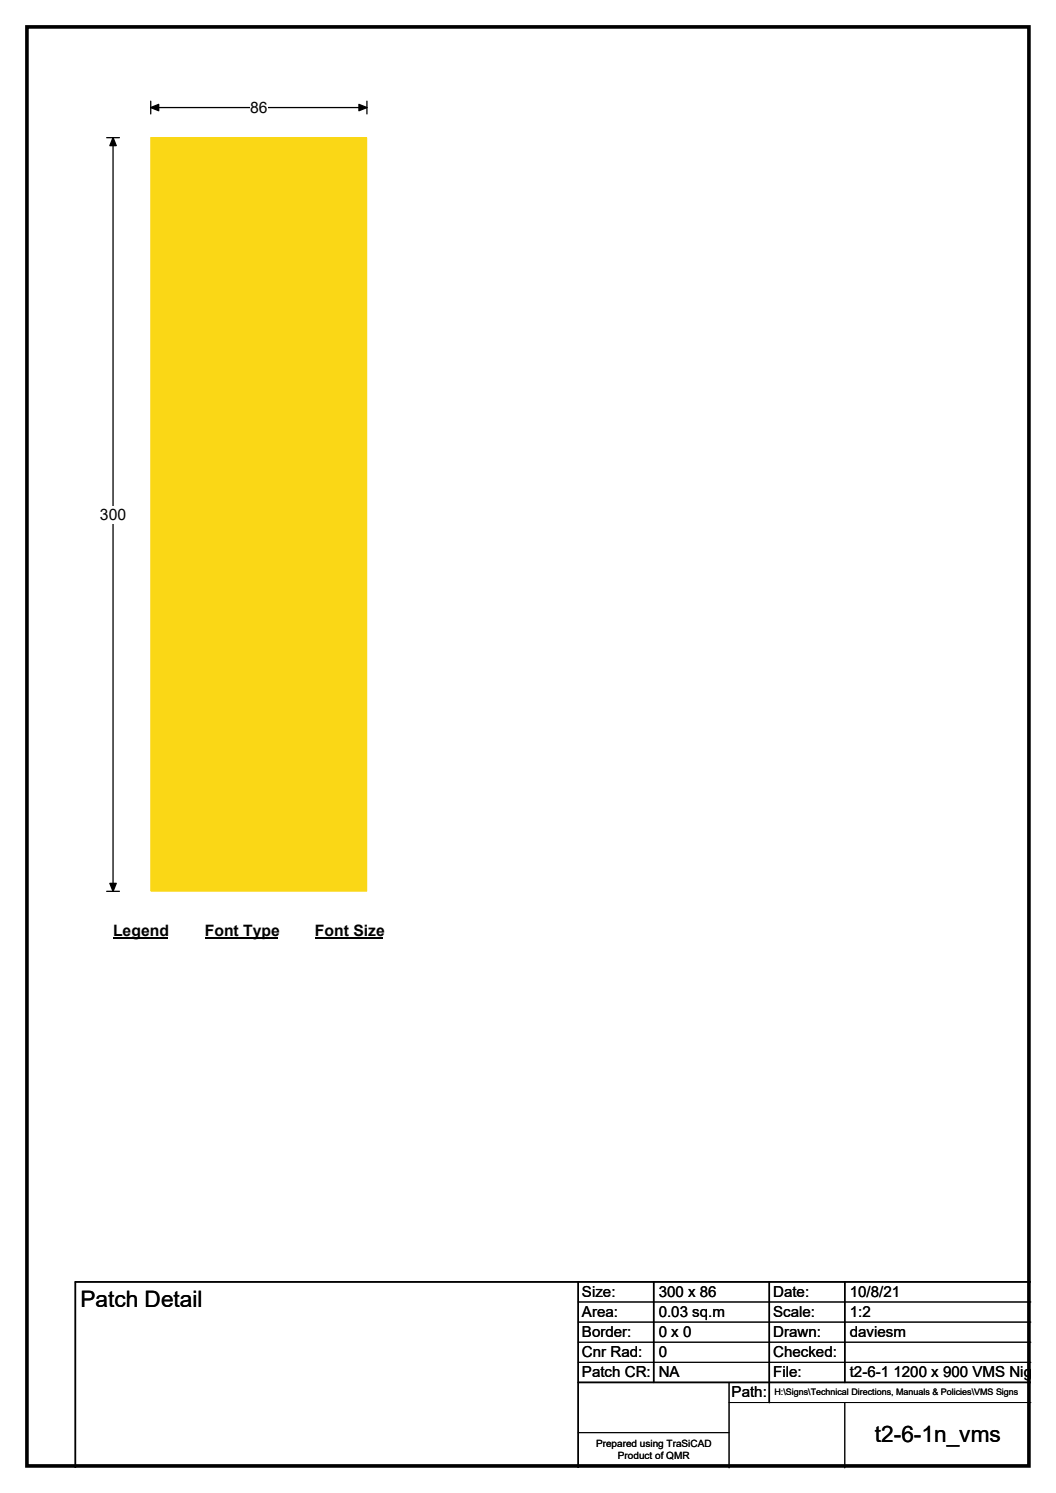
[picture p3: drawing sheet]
<svg xmlns="http://www.w3.org/2000/svg" width="210mm" height="297mm" viewBox="0 0 210 297" stroke-linecap="round" stroke-linejoin="round" font-family="sans-serif">
<path d="M5.4 5.4h199.2v286.3h-199.2z" fill="none" stroke="#000" stroke-width=".72"/>
<path d="M30 21.4h43M30 20.1v2.6M73 20.1v2.6" fill="none" stroke="#000" stroke-width=".25"/>
<path d="M30 21.4l1.6-.6v1.2zM71.4 20.8l1.6 .6-1.6 .6z" fill="#000" stroke="#000" stroke-width=".25"/>
<path d="M49.7 19.7h3.5v3.5h-3.5z" fill="#fff"/>
<path d="M21.2 27.4h2.5M22.5 27.4v149.9M21.2 177.3h2.5" fill="none" stroke="#000" stroke-width=".25"/>
<path d="M22.5 27.4l.6 1.6h-1.3zM21.8 175.7h1.3l-.6 1.6z" fill="#000" stroke="#000" stroke-width=".25"/>
<g fill="#fff">
<path d="M19.9 100.6h5.2v3.5h-5.2z"/>
<path d="M22.5 183.3h10.7v3.5h-10.7z"/>
</g>
<path d="M22.5 186.6h10.7" fill="none" stroke="#000" stroke-width=".32"/>
<path d="M40.7 183.3h14.4v3.5h-14.4z" fill="#fff"/>
<path d="M40.7 186.6h14.4" fill="none" stroke="#000" stroke-width=".32"/>
<path d="M62.6 183.3h13.5v3.5h-13.5z" fill="#fff"/>
<path d="M62.6 186.6h13.5" fill="none" stroke="#000" stroke-width=".32"/>
<path d="M30 27.4h42.9v149.9h-42.9z" fill="#fad716"/>
<path d="M30 27.4h42.9v149.9h-42.9z" fill="none" stroke="#fad716" stroke-width=".2"/>
<path d="M115 255v37M130 255v20M153 255v24M168 255v20M205 255h-190v37M115 275h90" fill="none" stroke="#000" stroke-width=".3"/>
<path d="M115 259h90M115 263h90M115 267h90M115 271h90M145 279h60M145 275v17M168 279v13M115 285h30" fill="none" stroke="#000" stroke-width=".2"/>
<g font-size="4.5">
<text x="16" y="260.1">Patch Detail</text>
<text x="174" y="286.9">t2-6-1n_vms</text>
</g>
<g font-size="3.1">
<text x="49.7" y="22.5">86</text>
<text x="19.9" y="103.4">300</text>
<text x="22.5" y="186.1">Legend</text>
<text x="40.7" y="186.1">Font Type</text>
<text x="62.6" y="186.1">Font Size</text>
</g>
<g font-size="3">
<text x="115.7" y="258">Size:</text>
<text x="131" y="258">300 x 86</text>
<text x="153.7" y="258">Date:</text>
<text x="169" y="258">10/8/21</text>
<text x="115.7" y="262">Area:</text>
<text x="131" y="262">0.03 sq.m</text>
<text x="153.7" y="262">Scale:</text>
<text x="169" y="262">1:2</text>
<text x="115.7" y="266">Border:</text>
<text x="115.7" y="270">Cnr Rad:</text>
<text x="131" y="266">0 x 0</text>
<text x="131" y="270">0</text>
<text x="153.7" y="266">Drawn:</text>
<text x="153.7" y="270">Checked:</text>
<text x="169" y="266">daviesm</text>
<text x="115.7" y="274">Patch CR:</text>
<text x="131" y="274">NA</text>
<text x="153.7" y="274">File:</text>
<text x="169" y="274">t2-6-1 1200 x 900 VMS Nig</text>
<text x="145.5" y="278">Path:</text>
</g>
<g font-size="2">
<text x="118.5" y="287.8">Prepared using TraSiCAD</text>
<text x="122.9" y="290.2">Product of QMR</text>
</g>
<text font-size="1.8" x="154" y="277.5">H:\Signs\Technical Directions, Manuals &amp; Policies\VMS Signs</text>
</svg>
